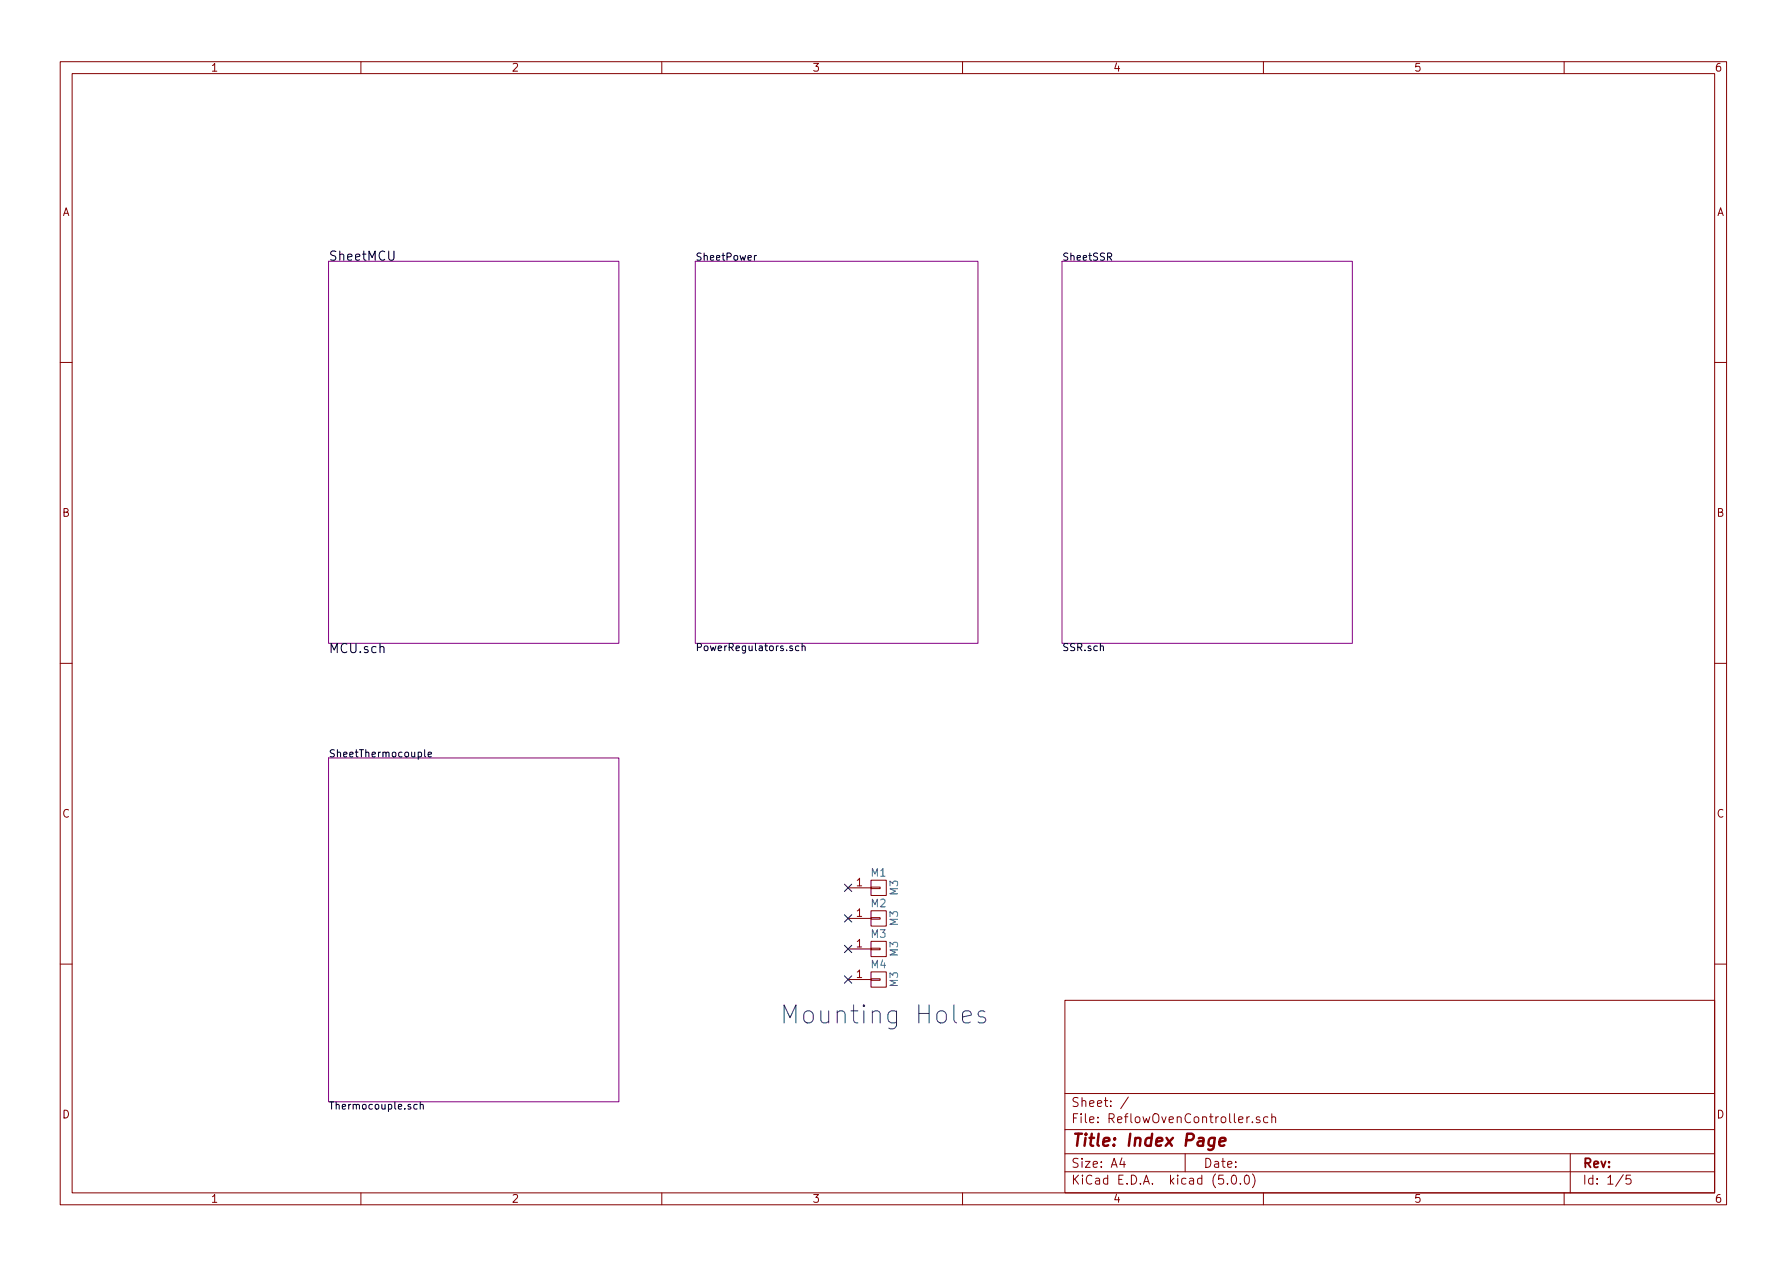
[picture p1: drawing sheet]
<svg xmlns="http://www.w3.org/2000/svg" width="297mm" height="210mm" viewBox="0 0 297 210" stroke-linecap="round" stroke-linejoin="round" font-family="sans-serif">
<g fill="none" stroke="#840000" stroke-width=".17">
<path d="M10 10.3h277v189.9h-277zM12 12.2h273v186.1h-273zM60 10.3v1.9M110 10.3v1.9M160 10.3v1.9M210 10.3v1.9M260 10.3v1.9M10 60.2h2M285 60.2h2M10 110.3h2M285 110.3h2M141 147.6h3.8"/>
<path d="M141 152.6h3.8M141 157.7h3.8M144.8 147.4h1.5v.3h-1.5zM144.8 146.3h2.5v2.5h-2.5zM144.8 152.5h1.5v.3h-1.5zM144.8 151.4h2.5v2.5h-2.5zM144.8 157.6h1.5v.3h-1.5zM144.8 156.5h2.5v2.5h-2.5zM10 160.2h2M141 162.8h3.8M144.8 162.7h1.5v.2h-1.5zM144.8 161.5h2.5v2.6h-2.5z"/>
<path d="M177 166.3h108v32h-108zM285 160.2h2M60 198.3v1.9M110 198.3v1.9M160 198.3v1.9M177 194.8h108M177 191.8h108M177 187.8h108M177 181.8h108M186.5 192.5l-.4 1h1M186.8 193v1M187.6 182.3l-1.3 2"/>
<path d="M197 191.8v3M204 196.7v.1M204.8 195.5l.4-.2a.94 .94 0 0 1 0 1.5 .79 .79 0 0 1-.4-1.3zM206.2 196.7v.1M207 195.4l.3-.1a.94 .94 0 0 1 0 1.5h-.1a1 1 0 0 1-.2-1.4zM207.7 185.6l-.4 .1v.2M208.2 195.1a1.71 1.71 0 0 1 0 2.3M208.2 186.5v.1M209.4 185.7a.37 .37 0 0 0-.6 .1l.1 .2 .5 .2 .1 .1-.3 .3-.4-.1M210 198.3v1.9M210.7 185.7l-.4-.1-.3 .3 .1 .6 .2 .1 .4-.1M211.4 185.7h.1a.37 .37 0 0 1 .5 .1v.8"/>
<path d="M211.4 185.1v1.5M260 198.3v1.9M261 191.8v6.5M269.8 195.2l-1.2 2M271 195.3h-.7v.7l.2-.1 .5 .1 .1 .2-.1 .5-.2 .1-.5-.1"/>
</g>
<path d="M201.9 189.1l-.2 1.6a.6 .6 0 0 1-.9 .3M201.9 189.2a.68 .68 0 0 0-1 .3v.8l.3 .1 .6-.1M202.7 189.8l1-.2v-.4h-.8l-.2 1 .2 .2 .6-.1" fill="none" stroke="#840000" stroke-width=".41"/>
<path d="M54.6 43.4h48.3v63.5h-48.3zM115.6 43.4h47v63.5h-47zM176.5 43.4h48.3v63.5h-48.3zM54.6 126h48.3v57.1h-48.3z" fill="none" stroke="#840084" stroke-width=".17"/>
<path d="M125.4 42.5v.8M125.8 42.5l-.4 .2M132.8 107.4h-.3l-.3 .2 .1 .4 .2 .1h.3M133.3 107.5l.5-.1v.7M133.3 107v1.1M70.6 124.6v1l.2 .2M71.2 125.4l.5-.1v-.2l-.4-.1-.1 .2v.5h.5M69.3 183.6h-.3l-.2 .2 .1 .5h.4M69.8 183.7l.5-.1 .1 .7M69.8 183.2v1.1" fill="none" stroke="#000" stroke-width=".17"/>
<path d="M140.4 147l1.2 1.2M140.4 152l1.2 1.3M140.4 157.1l1.2 1.2M141.6 147l-1.2 1.2M141.6 152l-1.2 1.3M141.6 157.1l-1.2 1.2M140.4 162.2l1.2 1.2M141.6 162.2l-1.2 1.2" fill="none" stroke="#000084" stroke-width=".17"/>
<path d="M160 169l1.4-.3-.1-.5-.3-.2h-.6l-.3 .2-.1 .2v1.2l.1 .3 .3 .1h.6l.3-.1M163.7 168.2l-.3-.2h-.4l-.3 .2-.1 .2 .1 .5 1 .3 .2 .2-.2 .5-.3 .1h-.5l-.3-.1" fill="none" stroke="#0000c2" stroke-width=".17"/>
<text font-size="4.2" fill="#0000c2" x="129.5" y="170.2">Mounting Holes</text>
<text font-size="2.8" fill="#840000" x="178" y="190.5">Title: Index Page</text>
<g font-size="2.1">
<text x="54.6" y="43.3">SheetMCU</text>
<text x="54.6" y="108.6">MCU.sch</text>
</g>
<g font-size="2.1" fill="#840000">
<text x="178" y="184">Sheet: /</text>
<text x="178" y="186.7">File: ReflowOvenController.sch</text>
<text x="178" y="196.9">KiCad E.D.A. kicad (5.0.0)</text>
<text x="178" y="194.1">Size: A4</text>
<text x="200" y="194.1">Date:</text>
<text x="263" y="194.1">Rev:</text>
<text x="263" y="196.9">Id: 1/5</text>
</g>
<g font-size="1.8" fill="#840000">
<text x="35" y="11.9">1</text>
<text x="85" y="11.9">2</text>
<text x="135" y="11.9">3</text>
<text x="185" y="11.9">4</text>
<text x="235" y="11.9">5</text>
<text x="285" y="11.9">6</text>
<text x="10.4" y="35.9">A</text>
<text x="285.4" y="35.9">A</text>
<text x="10.4" y="85.9">B</text>
<text x="285.4" y="85.9">B</text>
<text x="10.4" y="135.9">C</text>
<text x="285.4" y="135.9">C</text>
<text x="142.4" y="147.3">1</text>
<text x="142.4" y="152.4">1</text>
<text x="142.4" y="157.5">1</text>
<text x="142.4" y="162.6">1</text>
<text x="10.4" y="185.9">D</text>
<text x="285.4" y="185.9">D</text>
<text x="35" y="199.9">1</text>
<text x="85" y="199.9">2</text>
<text x="135" y="199.9">3</text>
<text x="185" y="199.9">4</text>
<text x="235" y="199.9">5</text>
<text x="285" y="199.9">6</text>
</g>
<g font-size="1.8" fill="#008484">
<text x="144.8" y="145.7">M1</text>
<text x="149.3" y="148.8" transform="rotate(-90 149.3 148.8)">M3</text>
<text x="144.8" y="150.8">M2</text>
<text x="144.8" y="155.9">M3</text>
<text x="149.3" y="153.8" transform="rotate(-90 149.3 153.8)">M3</text>
<text x="144.8" y="161">M4</text>
<text x="149.3" y="158.9" transform="rotate(-90 149.3 158.9)">M3</text>
<text x="149.3" y="164" transform="rotate(-90 149.3 164)">M3</text>
</g>
<g font-size="1.7">
<text x="115.6" y="43.3">SheetPower</text>
<text x="176.5" y="43.3">SheetSSR</text>
<text x="115.6" y="108.2">PowerRegulators.sch</text>
<text x="176.5" y="108.2">SSR.sch</text>
<text x="54.6" y="125.9">SheetThermocouple</text>
<text x="54.6" y="184.4">Thermocouple.sch</text>
</g>
</svg>
